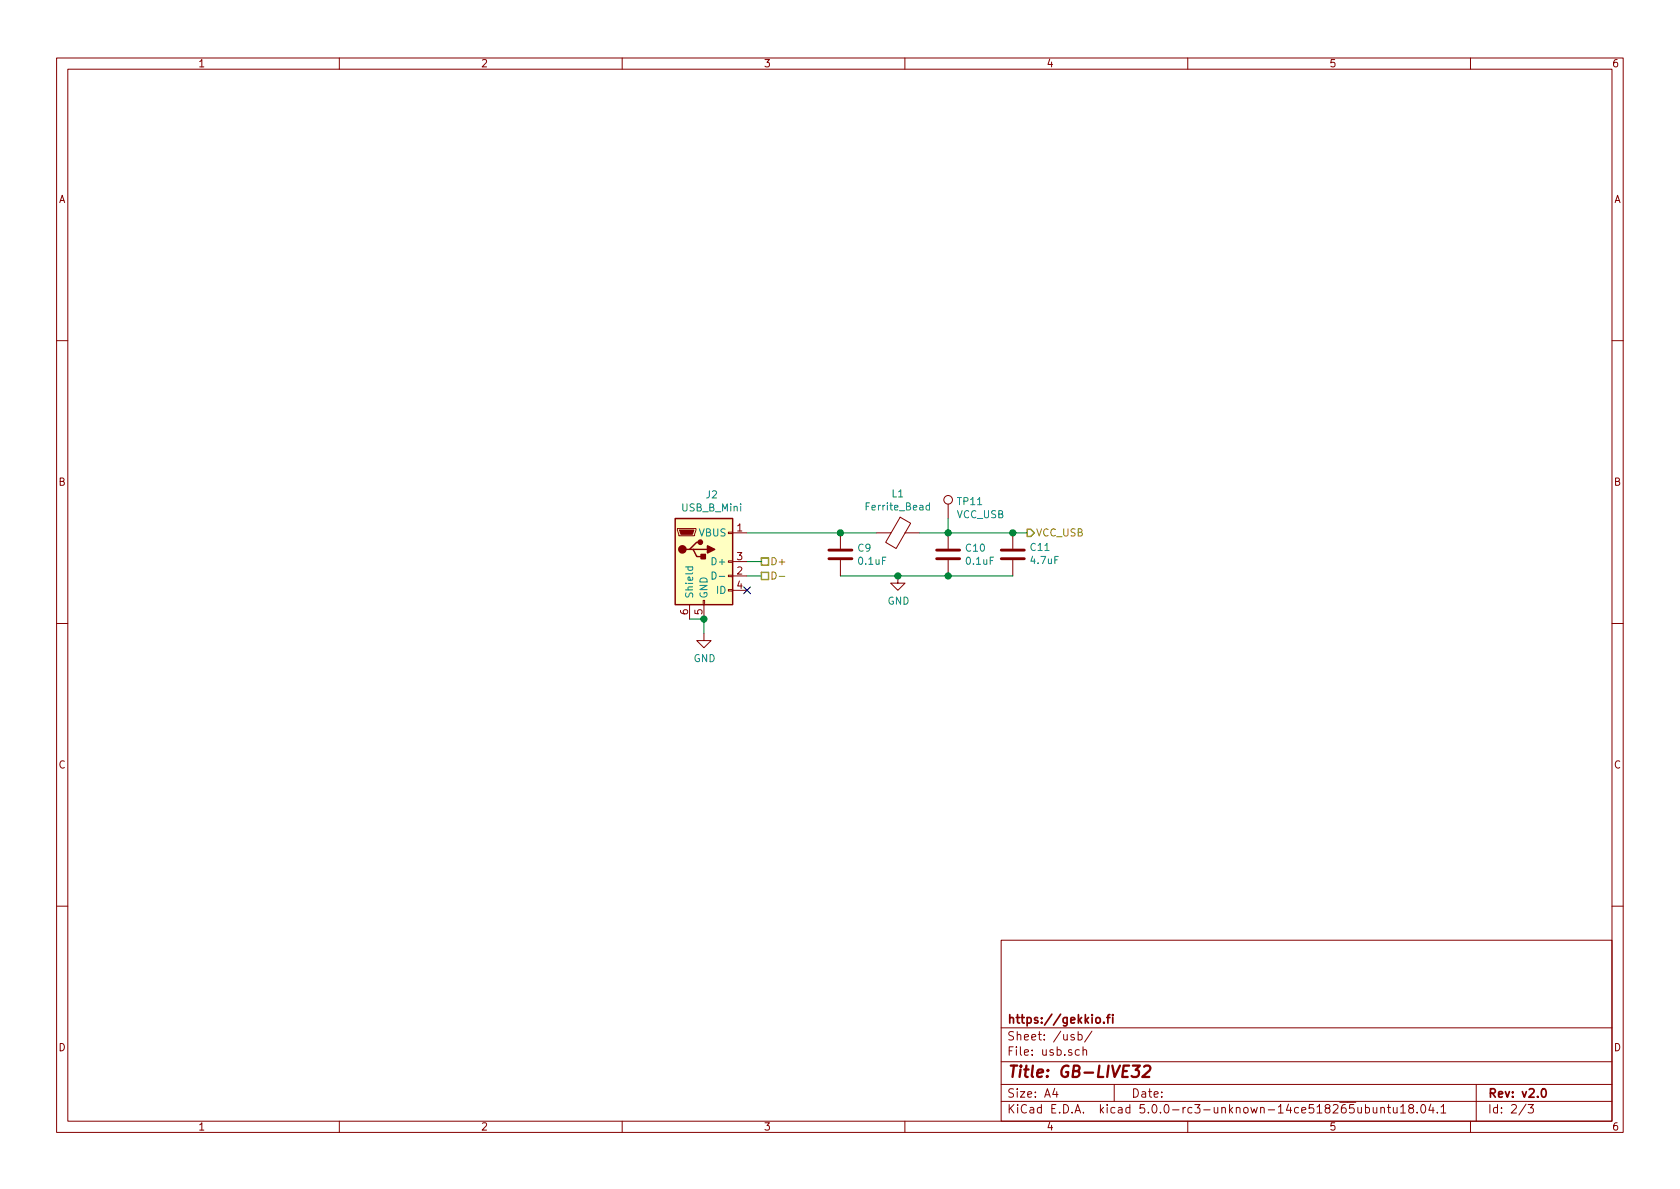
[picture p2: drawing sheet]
<svg xmlns="http://www.w3.org/2000/svg" width="297mm" height="210mm" viewBox="0 0 297 210" stroke-linecap="round" stroke-linejoin="round" font-family="sans-serif">
<g fill="none" stroke="#840000" stroke-width=".18">
<path d="M10 10.3h277v189.9h-277zM12 12.2h273v186.1h-273zM60 10.3v1.9M110 10.3v1.9M160 10.3v1.9M210 10.3v1.9M260 10.3v1.9M10 60.2h2M285 60.2h2M119.8 93.5h3.3v.2l-.3 1h-2.8zM128.8 99.2h.7v.2h-.7zM128.8 94.1h.7v.3h-.7z"/>
<path d="M129.5 94.2h2.6M129.5 99.3h2.6M148.6 94.2v2.8M148.6 99.1v2.7M154.9 94.2h2.6M159.2 91.5l1.8 1-2.6 4.5-1.8-1.1zM160 94.2h2.6M167.6 89.1v2.6M167.6 94.2v2.8M167.6 99.1v2.7M179.1 94.2v2.8M179.1 99.1v2.7"/>
<path d="M10 110.3h2M121.9 106.9v2.6M124.3 106.2h.3v.7h-.3zM124.5 112v1.3h1.2l-1.2 1.2-1.3-1.2h1.3M124.5 106.9v2.6M128.8 104.3h.7v.2h-.7zM128.8 101.7h.7v.3h-.7zM129.5 101.8h2.6M129.5 104.4h2.6M158.7 101.8v1.3h1.3l-1.3 1.3-1.2-1.3h1.2M285 110.3h2M10 160.2h2"/>
<path d="M177 166.3h108v32h-108zM285 160.2h2M60 198.3v1.9M110 198.3v1.9M160 198.3v1.9M177 194.8h108M177 191.8h108M177 187.8h108M177 181.8h108M186.5 192.5l-.4 1h1M186.8 193v1M189.9 183a.37 .37 0 0 0-.6 .1l.1 .3 .5 .1 .1 .1-.2 .3-.5-.1"/>
<path d="M190.6 183l.5-.1 .2 .3v.6l-.2 .1-.5-.1M190.6 182.4v1.5M190.8 185.7l-.4-.1-.3 .3 .1 .6 .2 .1 .4-.1M191.5 185.7l.2-.1 .3 .1 .1 .9M191.5 185.1v1.5M193.1 182.3l-1.3 2M197 191.8v3M210 198.3v1.9M240.1 195.8l.1 .9 .3 .1 .2-.1M240.7 195.8v1M241.4 195.9l.5-.1 .2 .3v.6l-.2 .1-.5-.1M241.4 195.3v1.5"/>
<path d="M242.8 195.8l.1 .9 .3 .1 .2-.1M243.4 195.8v1M244.1 196l.3-.2 .3 .1 .1 .9M244.1 195.8v1M245.3 195.8h.6M245.5 195.3v1.3l.4 .2M246.4 195.8v.8a.39 .39 0 0 0 .6 .1M247 195.8v1M247.6 195.8l.5-.5v1.5M247.6 196.8h.9M249.4 196l-.3-.3v-.2l.3-.2 .4 .1 .1 .2v.2l-.7 .2a.48 .48 0 0 0-.1 .7l.3 .1 .5-.1a.48 .48 0 0 0-.1-.7h-.2M250.6 196.7v.1"/>
<path d="M251.4 195.5l.2-.2a.81 .81 0 0 1 .6 .6 .81 .81 0 0 1-.3 .8l-.2 .1a.79 .79 0 0 1-.3-1.3zM253 195.2l-.4 1.1h1M253.4 195.8v1M254.1 196.7v.1M254.8 195.8l.4-.5v1.5M254.8 196.8h.8M260 198.3v1.9M261 191.8v6.5M269.8 195.2l-1.2 2M270.2 195.3h.9l-.5 .6 .4 .1v.7l-.2 .1-.6-.1"/>
<circle cx="167.6" cy="88.4" r=".76"/>
</g>
<path d="M195.7 179.9h.5M196.2 179.4l-.3 .2v1.3M196.7 179.4v.2M196.7 179.9v1M193.8 180.1l.2-.2 .5 .2v.7l-.3 .1-.4-.1zM195.2 180.8v.1M272.7 192.7l.2-.2a.81 .81 0 0 1 .6 .6 .81 .81 0 0 1-.3 .8l-.2 .1a.79 .79 0 0 1-.3-1.3z" fill="none" stroke="#840000" stroke-width=".3"/>
<path d="M200.3 188.4h1.2l-.7 .8a.48 .48 0 0 1 .6 .4l-.1 .5-.2 .2-.8 .1-.2-.1M202.3 188.6l.3-.2h.5l.2 .2 .1 .4-.1 .3-1.3 1.1h1.2" fill="none" stroke="#840000" stroke-width=".41"/>
<path d="M146.6 98.8h4M146.6 97.3h4M165.6 98.8h4.1M165.6 97.3h4.1M177 98.8h4.1M177 97.3h4.1" fill="none" stroke="#840000" stroke-width=".51"/>
<path d="M164.3 89.4h-.3l-.3 .2 .2 .5h.4M164.3 88.9v1.3M121.2 100.2h1.3M121.7 100.2l-.1 .4 .3 .3 .5-.1v-.6M125.9 101.1a.64 .64 0 0 1 .7 .7 .64 .64 0 0 1-.7 .6zM127.2 101.9h.9" fill="none" stroke="#008484" stroke-width=".18"/>
<path d="M119.4 91.7h10.1v15.2h-10.1z" fill="#ffffc2" stroke="#ffffc2" stroke-width=".18"/>
<path d="M119.4 91.7h10.1v15.2h-10.1zM121.9 97.1h.7l.6 1.3h1.3M122.6 97.1h2.5M123.8 95.9h-.6l-1.3 1.2h-.6" fill="none" stroke="#840000" stroke-width=".25"/>
<g fill="#840000" stroke="#840000" stroke-width=".25">
<path d="M124 98h.7v.8h-.7z"/>
<path d="M125.1 96.5l1.3 .6-1.3 .7z"/>
<circle cx="120.6" cy="97.1" r=".63"/>
<circle cx="123.8" cy="95.9" r=".38"/>
</g>
<path d="M120.1 93.7h2.6l-.3 .8h-2z" fill="#840000" stroke="#840000" stroke-width=".18"/>
<path d="M132.1 94.2h22.8M132.1 99.3h2.5M162.6 94.2h19M167.6 91.7v2.5M121.9 109.5h2.6v2.5M132.1 101.8h2.5M148.6 101.8h30.5" fill="none" stroke="#008400" stroke-width=".18"/>
<path d="M131.5 103.8l1.2 1.2M132.7 103.8l-1.2 1.2" fill="none" stroke="#000084" stroke-width=".18"/>
<g fill="#008400" stroke="#008400" stroke-width=".25">
<circle cx="158.8" cy="101.8" r=".51"/>
<circle cx="148.6" cy="94.2" r=".51"/>
<circle cx="124.5" cy="109.5" r=".51"/>
<circle cx="167.6" cy="94.2" r=".51"/>
<circle cx="167.6" cy="101.8" r=".51"/>
<circle cx="179.1" cy="94.2" r=".51"/>
</g>
<path d="M134.6 98.7h1.3v1.2h-1.3zM181.6 93.6h.6l.7 .6-.7 .7h-.6zM134.6 101.2h1.3v1.3h-1.3z" fill="none" stroke="#848400" stroke-width=".25"/>
<path d="M136.5 101.1a.64 .64 0 0 1 .7 .7 .64 .64 0 0 1-.7 .6zM137.8 101.9h1" fill="none" stroke="#848400" stroke-width=".18"/>
<text font-size="2.8" fill="#840000" x="178" y="190.5">Title: GB-LIVE32</text>
<g font-size="2.1" fill="#840000">
<text x="178" y="184">Sheet: /usb/</text>
<text x="178" y="181">https://gekkio.fi</text>
<text x="178" y="186.7">File: usb.sch</text>
<text x="178" y="196.9">KiCad E.D.A. kicad 5.0.0-rc3-unknown-14ce518265ubuntu18.04.1</text>
<text x="178" y="194.1">Size: A4</text>
<text x="200" y="194.1">Date:</text>
<text x="263" y="194.1">Rev: v2.0</text>
<text x="263" y="196.9">Id: 2/3</text>
</g>
<g font-size="1.8" fill="#840000">
<text x="35" y="11.9">1</text>
<text x="85" y="11.9">2</text>
<text x="135" y="11.9">3</text>
<text x="185" y="11.9">4</text>
<text x="235" y="11.9">5</text>
<text x="285" y="11.9">6</text>
<text x="10.4" y="35.9">A</text>
<text x="285.4" y="35.9">A</text>
<text x="10.4" y="85.9">B</text>
<text x="285.4" y="85.9">B</text>
<text x="130.3" y="94">1</text>
<text x="130.3" y="101.6">2</text>
<text x="130.3" y="99.1">3</text>
<text x="130.3" y="104.1">4</text>
<text x="121.7" y="108.7" transform="rotate(-90 121.7 108.7)">6</text>
<text x="124.2" y="108.7" transform="rotate(-90 124.2 108.7)">5</text>
<text x="10.4" y="135.9">C</text>
<text x="285.4" y="135.9">C</text>
<text x="10.4" y="185.9">D</text>
<text x="285.4" y="185.9">D</text>
<text x="35" y="199.9">1</text>
<text x="85" y="199.9">2</text>
<text x="135" y="199.9">3</text>
<text x="185" y="199.9">4</text>
<text x="235" y="199.9">5</text>
<text x="285" y="199.9">6</text>
</g>
<g font-size="1.8" fill="#008484">
<text x="124.9" y="88.1">J2</text>
<text x="157.7" y="88">L1</text>
<text x="169.4" y="89.3">TP11</text>
<text x="120.6" y="90.4">USB_B_Mini</text>
<text x="123.6" y="94.9">VBUS</text>
<text x="153.3" y="90.3">Ferrite_Bead</text>
<text x="169.2" y="91.6">VCC_USB</text>
<text x="126.2" y="99.9">D+</text>
<text x="151.7" y="97.6">C9</text>
<text x="151.9" y="99.9">0.1uF</text>
<text x="170.8" y="97.6">C10</text>
<text x="170.9" y="99.9">0.1uF</text>
<text x="182.3" y="97.4">C11</text>
<text x="182.4" y="99.7">4.7uF</text>
<text x="122.6" y="105.9" transform="rotate(-90 122.6 105.9)">Shield</text>
<text x="125.1" y="105.9" transform="rotate(-90 125.1 105.9)">GND</text>
<text x="126.7" y="105">ID</text>
<text x="156.9" y="106.9">GND</text>
<text x="122.6" y="117.1">GND</text>
</g>
<g font-size="1.8" fill="#848400">
<text x="183.1" y="94.9">VCC_USB</text>
<text x="136.1" y="99.9">D+</text>
</g>
</svg>
